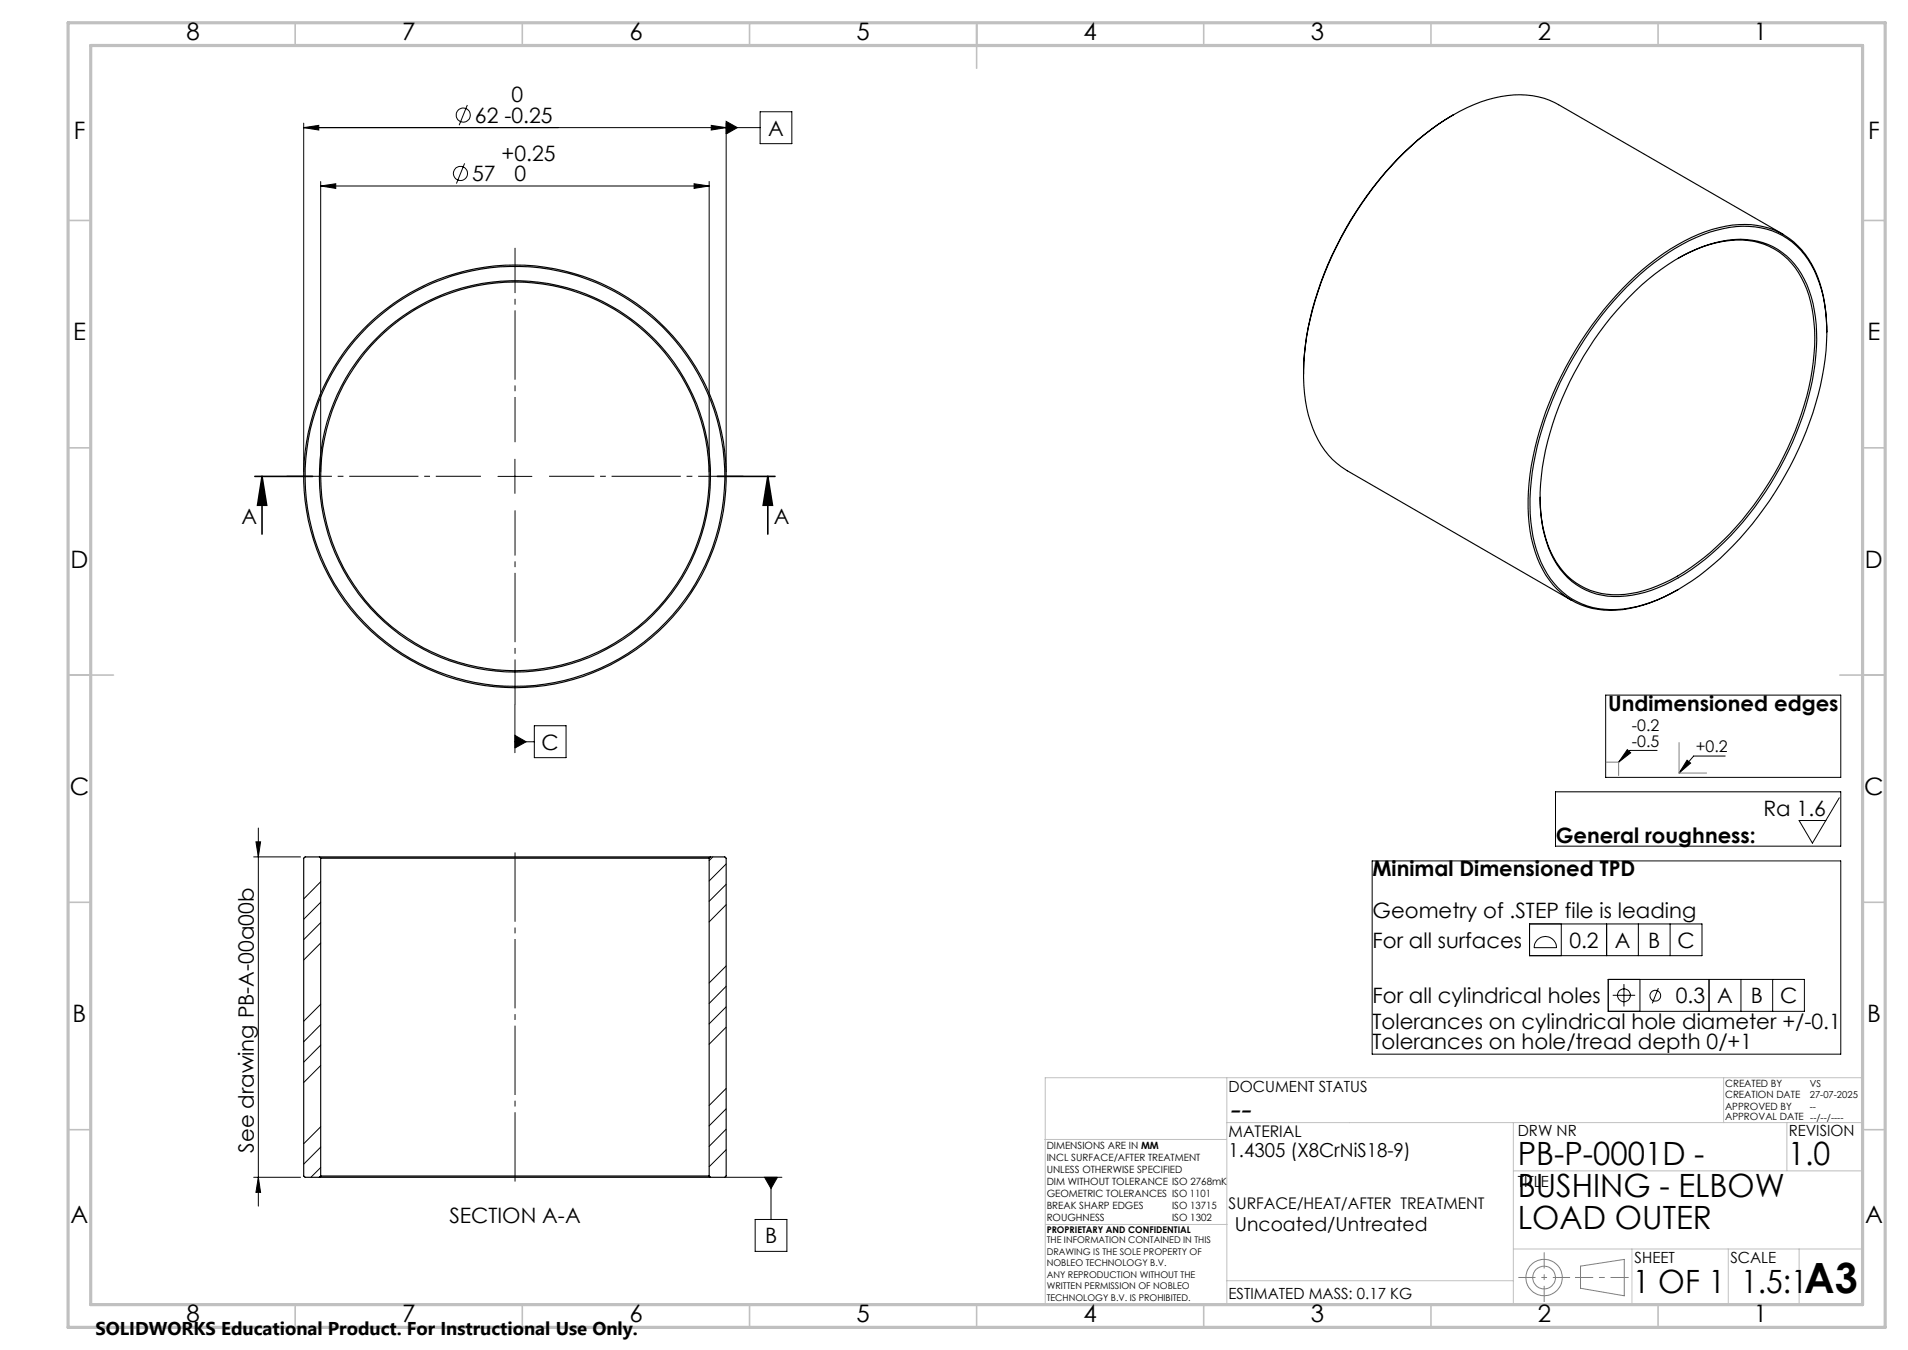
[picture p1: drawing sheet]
<svg xmlns="http://www.w3.org/2000/svg" width="420mm" height="297mm" viewBox="0 0 420 297" stroke-linecap="round" stroke-linejoin="round" font-family="sans-serif">
<g fill="none" stroke="#000" stroke-width=".22">
<path d="M66.9 28.1l3.3-.5v1zM66.9 27.1v76.7M66.9 28.1h100.4M70.6 39.9v63.9M102.3 35.9l-1.8 4.5M102.9 23.1l-1.8 4.4M156.1 39.9v63.9M156.6 27.6l3.2 .5-3.2 .5zM159.8 26.7l2.5 1.4-2.5 1.4zM159.8 27.1v76.7M167.3 24.6h7v7h-7zM70.6 40.9l3.3-.5v1z"/>
<path d="M70.6 40.9h85.5M152.8 40.4l3.3 .5-3.3 .5zM109.6 104.8h7.5M113.3 101v7.5M113.3 155v10.6M117.6 159.7h7v7h-7zM353.4 152.9h51.8v18.1h-51.8zM113.3 161.8l2.5 1.4-2.5 1.4zM113.3 163.2h4.3M342.4 174.2h62.8v12h-62.8zM358.2 164.9l.8 .7-2.7 2.1zM364.8 165.1h-6l-2.5 2.6"/>
<path d="M371.4 167.2l.7 .7-2.5 2.2zM379.8 166.3h-7l-3.2 3.8M404.9 175.5l-5.9 10-3-5h5.9M55.8 188.5h10.3M56.3 185.2h1.1l-.5 3.3zM56.9 182.2v83.2M70.6 194l-3.7 3.8M70.6 198.5l-3.7 3.7M156.9 188.5l-.8 .8M159.8 190.1l-3.7 3.7M159.8 194.6l-3.7 3.7M159.8 199l-3.7 3.8"/>
<path d="M302 189.4h103.2v42.5h-103.2zM70.6 203l-3.7 3.7M70.6 207.5l-3.7 3.7M159.8 212.5l-3.7 3.7M159.8 217l-3.7 3.8M336.7 203.3h37.9v7h-37.9zM338.3 206.8a2.45 2.45 0 0 1 2.8-.6 2.45 2.45 0 0 1 1.5 2.3h-4.9a2.48 2.48 0 0 1 .6-1.7zM343.7 203.3v7M353.7 203.3v7M354 215.5h43.2v7h-43.2zM355 219h4.9M357.5 216.5v4.9"/>
<path d="M360.6 203.3v7M361 215.5v7M365.1 217.4l-1.4 3.3M367.6 203.3v7M376.2 215.5v7M383.2 215.5v7M390.2 215.5v7M70.6 220.9l-3.7 3.8M70.6 225.4l-3.7 3.8M70.6 229.9l-3.7 3.8M70.6 234.4l-3.7 3.8M159.8 239.5l-3.7 3.7"/>
<path d="M159.8 221.5l-3.7 3.7M159.8 226l-3.7 3.7M55.8 259h10.3M56.9 259l.5 3.3h-1.1zM70.6 247.9l-3.7 3.7M70.6 252.4l-3.7 3.7M70.6 256.9l-2.2 2.1M159.6 259h12.5M159.8 243.9l-3.7 3.8M159.8 248.4l-3.7 3.8M159.8 252.9l-3.7 3.8M168.3 259h2.8l-1.4 2.5z"/>
<path d="M169.7 259v9.3M166.2 268.3h7v7h-7z"/>
<circle cx="101.4" cy="38.2" r="1.55"/>
<circle cx="102" cy="25.3" r="1.55"/>
<circle cx="357.5" cy="219" r="1.41"/>
<circle cx="364.4" cy="219.1" r="1.19"/>
</g>
<g fill="none" stroke="#808080" stroke-width=".22">
<path d="M353.6 167.7h2.7v2.9M369.6 163.4v6.7h6.1M347.9 278.5l9.6-1.4v8l-9.6-1.7z"/>
<circle cx="339.9" cy="281" r="2.51"/>
<circle cx="339.9" cy="281.1" r="4"/>
</g>
<path d="M334.2 281h11.4" fill="none" stroke="#808080" stroke-width=".22" stroke-dasharray="15.2 1.3 1.3 1.3" stroke-dashoffset="11.4" stroke-linecap="butt"/>
<path d="M339.9 275.5v10.9" fill="none" stroke="#808080" stroke-width=".22" stroke-dasharray="15.2 1.3 1.3 1.3" stroke-dashoffset="11.7" stroke-linecap="butt"/>
<path d="M346.7 281h11.8" fill="none" stroke="#808080" stroke-width=".22" stroke-dasharray="15.2 1.3 1.3 1.3" stroke-dashoffset="11.2" stroke-linecap="butt"/>
<g fill="none" stroke="#c0c0c0" stroke-width=".22">
<path d="M270.1 237.1v49.9M379.4 237.1v9.9M410.1 237.1h-180v49.9M230 250.7h40M270.1 247h140M333.1 257.6h77M333.1 247v40M393.3 247v10.6M230.2 269.4h39.9M333.1 274.8h77M359.2 274.8v12.2M380.4 274.8v12.2"/>
<path d="M396 274.8v12.2M270.1 281.8h63"/>
</g>
<g fill="none" stroke="#c0c0c0" stroke-width=".35">
<path d="M65 5v5M115 5v5M165 5v5M215 5v10M265 5v5M315 5v5M365 5v5M15 48.5h5M410 48.5h5M15 98.5h5M410 98.5h5M15 148.5h10"/>
<path d="M405 148.5h10M15 198.5h5M410 198.5h5M15 248.5h5M410 248.5h5M65 287v5M115 287v5M165 287v5M215 287v5M265 287v5M315 287v5M365 287v5"/>
</g>
<path d="M15 5h400v287h-400zM20 10h390v277h-390z" fill="none" stroke="#c0c0c0" stroke-width=".7"/>
<g fill="#000">
<path d="M66.9 28.1l3.3-.5v1zM156.6 27.6l3.2 .5-3.2 .5zM70.6 40.9l3.3-.5v1zM152.8 40.4l3.3 .5-3.3 .5zM113.3 161.8l2.5 1.4-2.5 1.4zM159.8 26.7l2.5 1.4-2.5 1.4zM168.3 259l1.4 2.5 1.4-2.5z"/>
<path d="M169 104.8l1 6.4h-2zM57.7 104.8l1 6.4h-2z"/>
<path d="M371.4 167.2l.7 .7-2.5 2.2zM358.2 164.9l.8 .7-2.7 2.1z"/>
<path d="M56.3 185.2h1.1l-.5 3.3zM56.9 259l.5 3.3h-1.1z"/>
</g>
<g fill="none" stroke="#000" stroke-width=".25">
<path d="M319.8 25.3a66.9 66.9 0 0 0-23.5 25 67.9 67.9 0 0 0-9.4 31.1 28.4 28.4 0 0 0 4.7 17.7 16.9 16.9 0 0 0 5 4.5l49.4 28.5M319.8 25.3a27.5 27.5 0 0 1 17.6-4.2 15.3 15.3 0 0 1 5.7 1.9l49.4 28.5M319.8 25.3a66.6 66.6 0 0 0-23.7 25.2 65 65 0 0 0-9.2 31.8M369.4 56.9a25 25 0 0 1 16.6-3.8 15.6 15.6 0 0 1 11.7 10.5 36.9 36.9 0 0 1 .9 19.8 70 70 0 0 1-23.5 39.3 34.7 34.7 0 0 1-17.4 8.1 15.6 15.6 0 0 1-16.9-10.8l-.5-1.3a30.7 30.7 0 0 1-1.3-9.3M358.1 63.1a46.8 46.8 0 0 1 19.8-12.4 17.9 17.9 0 0 1 17.6 3.4 22.4 22.4 0 0 1 6.3 14.3 57.1 57.1 0 0 1-5 28.4 74.7 74.7 0 0 1-22.7 29.8 36.6 36.6 0 0 1-16.7 7.4 16.7 16.7 0 0 1-18.7-11.6 38.8 38.8 0 0 1-1.1-20.5 76.7 76.7 0 0 1 20.5-38.8zM358.6 65.4a43.2 43.2 0 0 1 18.9-12 16.9 16.9 0 0 1 15.8 2.9 21 21 0 0 1 6.3 13.5 53.7 53.7 0 0 1-4.9 27.4 68.4 68.4 0 0 1-22.3 28 29.2 29.2 0 0 1-17.2 6 15.5 15.5 0 0 1-14.3-10.6 36.3 36.3 0 0 1-1.1-19.6 71.1 71.1 0 0 1 18.8-35.6zM402.1 73.1a30 30 0 0 0-3.9-16 16.6 16.6 0 0 0-16.9-7.6 37.7 37.7 0 0 0-18.2 8.6 75.8 75.8 0 0 0-26.3 46.2 35.1 35.1 0 0 0 2.8 21 16.6 16.6 0 0 0 17.6 8.8 32.6 32.6 0 0 0 12.3-4.4M70.3 188.5h86.1M70.3 188.5h-3.1l-.3 .3v69.9l.3 .3h3.1M70.3 188.5l.3 .3M70.6 188.8h85.5M70.6 188.8v69.9"/>
<path d="M156.1 188.8v69.9M156.4 188.5h3.2l.2 .3v69.9l-.2 .3h-3.2M156.4 188.5l-.3 .3M70.3 259h86.1M70.6 258.7h85.5M70.6 258.7l-.3 .3M156.1 258.7l.3 .3"/>
<circle cx="113.3" cy="104.8" r="46.2"/>
<circle cx="113.3" cy="104.8" r="43"/>
<circle cx="113.4" cy="104.8" r="42.7"/>
<circle cx="113.4" cy="104.8" r="46.5"/>
</g>
<path d="M56.1 104.8h12.7M57.7 104.8l1 6.4h-2zM57.7 104.8v12.7M157.9 104.8h12.7M169 104.8l1 6.4h-2zM169 104.8v12.7" fill="none" stroke="#000" stroke-width=".35"/>
<path d="M113.4 97.3v-42.8M105.9 104.8h-42.8M113.4 112.3v42.7M120.9 104.8h42.7" fill="none" stroke="#000" stroke-width=".22" stroke-dasharray="15.2 1.3 1.3 1.3" stroke-dashoffset="5.3" stroke-linecap="butt"/>
<path d="M113.4 261v-74.5" fill="none" stroke="#000" stroke-width=".22" stroke-dasharray="15.2 1.3 1.3 1.3" stroke-dashoffset="-1.1" stroke-linecap="butt"/>
<text font-size="9.2" x="397.2" y="284.5">A3</text>
<text font-size="7.3" x="270.4" y="246.3">--</text>
<g font-size="7.1">
<text x="334.1" y="256.2">PB-P-0001D -</text>
<text x="393.6" y="256.2">1.0</text>
<text x="334.1" y="263.3">BUSHING - ELBOW</text>
<text x="334.1" y="270.3">LOAD OUTER</text>
<text x="359.4" y="284.5">1 OF 1</text>
<text x="383.3" y="284.5">1.5:1</text>
</g>
<g font-size="5.3">
<text x="41" y="8.9">8</text>
<text x="88.5" y="8.9">7</text>
<text x="138.5" y="8.9">6</text>
<text x="188.5" y="8.9">5</text>
<text x="238.5" y="8.9">4</text>
<text x="288.5" y="8.9">3</text>
<text x="338.5" y="8.9">2</text>
<text x="386" y="8.9">1</text>
<text x="16.2" y="30.7">F</text>
<text x="411.2" y="30.7">F</text>
<text x="16.1" y="74.9">E</text>
<text x="411.1" y="74.9">E</text>
<text x="15.5" y="124.9">D</text>
<text x="410.5" y="124.9">D</text>
<text x="15.4" y="174.9">C</text>
<text x="410.4" y="174.9">C</text>
<text x="16" y="224.9">B</text>
<text x="411" y="224.9">B</text>
<text x="15.5" y="269.2">A</text>
<text x="410.5" y="269.2">A</text>
<text x="41" y="290.9">8</text>
<text x="88.5" y="290.9">7</text>
<text x="138.5" y="290.9">6</text>
<text x="188.5" y="290.9">5</text>
<text x="238.5" y="290.9">4</text>
<text x="288.5" y="290.9">3</text>
<text x="338.5" y="290.9">2</text>
<text x="386" y="290.9">1</text>
</g>
<g font-size="4.7">
<text x="112.6" y="22.5">0</text>
<text x="104.6" y="27">62 -0.25</text>
<text x="169.1" y="29.8">A</text>
<text x="110.4" y="35.4">+0.25</text>
<text x="103.9" y="39.9">57</text>
<text x="113.2" y="39.9">0</text>
<text x="53.2" y="115.3">A</text>
<text x="170.3" y="115.3">A</text>
<text x="354" y="156.4">Undimensioned edges</text>
<text x="119.2" y="164.9">C</text>
<text x="388.2" y="179.5">Ra 1.6</text>
<text x="342.5" y="185.5">General roughness:</text>
<text x="302.1" y="192.8">Minimal Dimensioned TPD</text>
<text x="302.1" y="201.9">Geometry of .STEP file is leading</text>
<text x="302.1" y="208.5">For all surfaces</text>
<text x="345.5" y="208.5">0.2</text>
<text x="355.4" y="208.5">A</text>
<text x="362.8" y="208.5">B</text>
<text x="369.3" y="208.5">C</text>
<text x="302.1" y="220.7">For all cylindrical holes</text>
<text x="368.9" y="220.7">0.3</text>
<text x="378" y="220.7">A</text>
<text x="385.4" y="220.7">B</text>
<text x="391.8" y="220.7">C</text>
<text x="302.1" y="226.3">Tolerances on cylindrical hole diameter +/-0.1</text>
<text x="302.1" y="230.9">Tolerances on hole/tread depth 0/+1</text>
<text x="55.9" y="253.6" transform="rotate(-90 55.9 253.6)">See drawing PB-A-00a00b</text>
<text x="98.9" y="269">SECTION A-A</text>
<text x="168.4" y="273.5">B</text>
</g>
<g font-size="4.2">
<text x="270.4" y="254.6">1.4305 (X8CrNiS18-9)</text>
<text x="271.8" y="270.8">Uncoated/Untreated</text>
</g>
<text font-size="4.1" x="21" y="293.7">SOLIDWORKS Educational Product. For Instructional Use Only.</text>
<g font-size="3.5">
<text x="359.2" y="160.9">-0.2</text>
<text x="359.2" y="164.3">-0.5</text>
<text x="373.3" y="165.5">+0.2</text>
<text x="270.4" y="250.1">MATERIAL</text>
<text x="270.4" y="266">SURFACE/HEAT/AFTER TREATMENT</text>
</g>
<g font-size="3.4">
<text x="270.4" y="240.2">DOCUMENT STATUS</text>
<text x="334.1" y="250">DRW NR</text>
<text x="393.7" y="250">REVISION</text>
<text x="334.1" y="261.1">TITLE</text>
<text x="359.8" y="277.9">SHEET</text>
<text x="380.9" y="277.9">SCALE</text>
<text x="270.4" y="285.7">ESTIMATED MASS: 0.17 KG</text>
</g>
<g font-size="2.2">
<text x="379.7" y="239.1">CREATED BY</text>
<text x="379.7" y="244.2">APPROVED BY</text>
<text x="379.7" y="241.6">CREATION DATE</text>
<text x="379.7" y="246.5">APPROVAL DATE --/--/----</text>
<text x="230.4" y="252.7">DIMENSIONS ARE IN MM</text>
<text x="230.4" y="255.4">INCL SURFACE/AFTER TREATMENT</text>
<text x="230.4" y="258">UNLESS OTHERWISE SPECIFIED</text>
<text x="230.4" y="260.7">DIM WITHOUT TOLERANCE ISO 2768mK</text>
<text x="230.4" y="263.3">GEOMETRIC TOLERANCES ISO 1101</text>
<text x="230.4" y="266">BREAK SHARP EDGES</text>
<text x="230.4" y="268.6">ROUGHNESS</text>
<text x="258" y="266">ISO 13715</text>
<text x="258" y="268.7">ISO 1302</text>
</g>
<g font-size="2.1">
<text x="398.4" y="239.1">VS</text>
<text x="398.4" y="244.2">--</text>
<text x="398.4" y="241.7">27-07-2025</text>
</g>
<g font-size="2">
<text x="230.4" y="271.3">PROPRIETARY AND CONFIDENTIAL</text>
<text x="230.4" y="273.5">THE INFORMATION CONTAINED IN THIS</text>
<text x="230.4" y="276.1">DRAWING IS THE SOLE PROPERTY OF</text>
<text x="230.4" y="278.6">NOBLEO TECHNOLOGY B.V.</text>
<text x="230.4" y="281.1">ANY REPRODUCTION WITHOUT THE</text>
<text x="230.4" y="283.6">WRITTEN PERMISSION OF NOBLEO</text>
<text x="230.4" y="286.2">TECHNOLOGY B.V. IS PROHIBITED.</text>
</g>
</svg>
